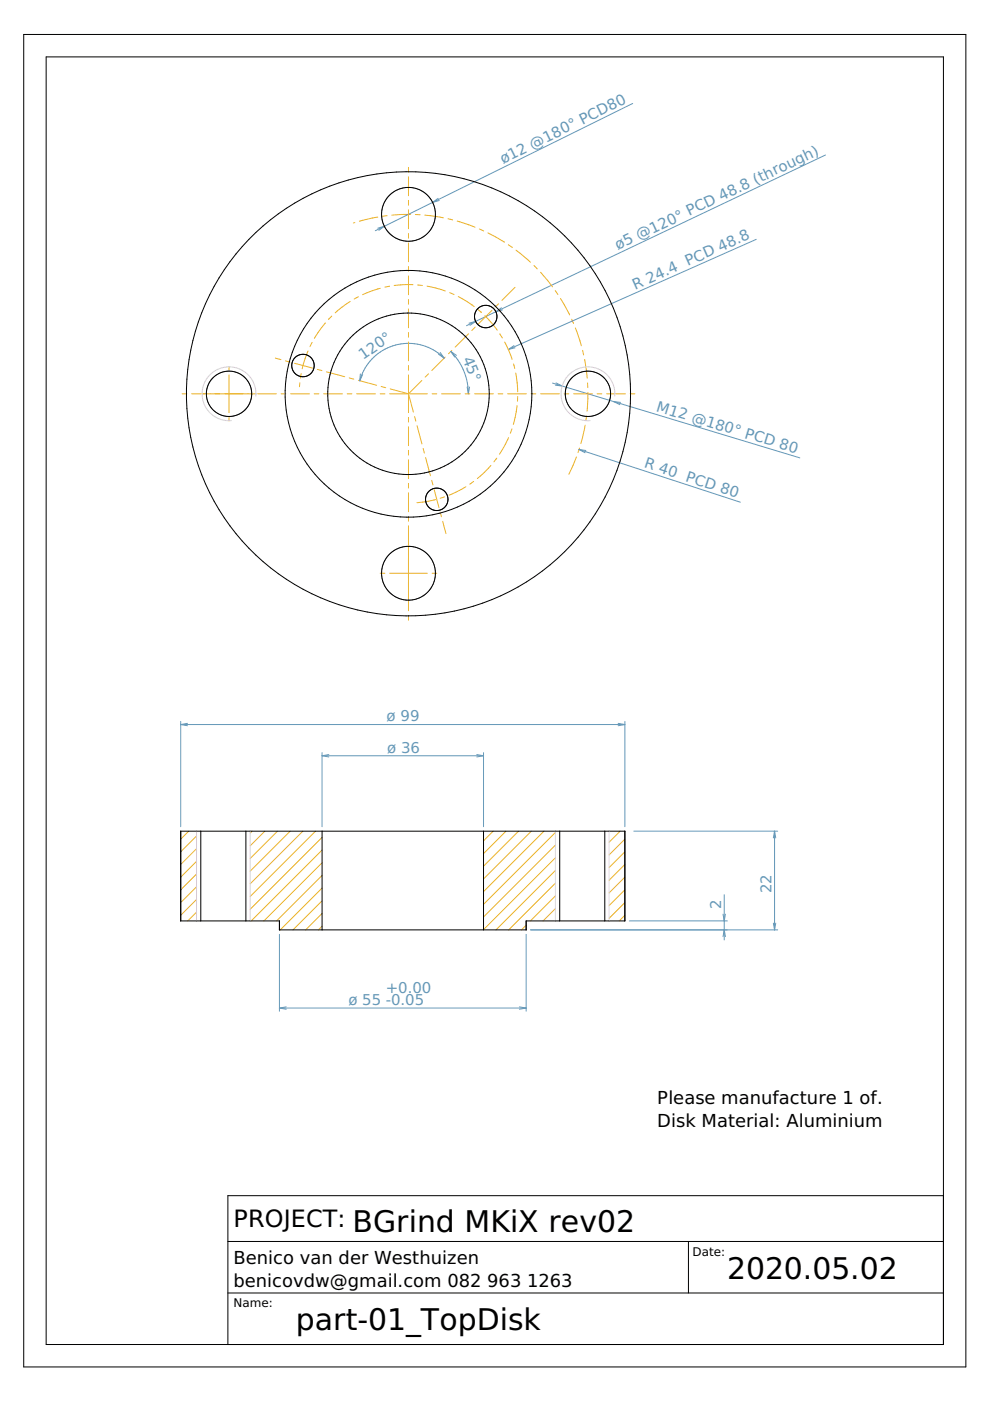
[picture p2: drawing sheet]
<svg xmlns="http://www.w3.org/2000/svg" width="210mm" height="297mm" viewBox="0 0 210 297" stroke-linecap="round" stroke-linejoin="round" font-family="sans-serif">
<g fill="none" stroke="#6498b8" stroke-width=".21">
<path d="M134.1 21.9l-42.4 21M175 32.9l-69.9 33.2M80.1 48.4l1.4-.4-1.2 .8M91.7 42.9l-12.1 6M92.9 42.1l-1.2 .8M93.1 42.5l-1.4 .4M160.3 50.7l-52.5 23.4M76.4 79.3l-.1 1.4M76.9 79.4l-.6 1.3M93 75.1l1.2 .8M93.3 74.7l.9 1.2M94.2 75.9a10.7 10.7 0 0 0-17.9 4.8"/>
<path d="M95.6 74.5a12.7 12.7 0 0 1 3.7 9M95.6 74.5l1.2 .8M95.6 74.5l.8 1.2M99.4 68.5l1.4-.4-1.1 .9M105.1 66.1l-6.2 3M106.3 65.3l-1.2 .8M106.5 65.7l-1.4 .4M109 73.3l-1.2 .8M109.2 73.7l-1.4 .4M99.1 82.1l.2 1.4M99.6 82.1l-.3 1.4M117.1 81.2l13 3.9"/>
<path d="M117.9 81.2l1.3 .6-1.4-.1M122.8 95.3l34.2 11.2M122.8 95.3l1.4 .2M122.8 95.3l1.3 .7M130.1 85.1l39.5 12M130.1 85.1l1.5 .2M130.1 85.1l1.3 .7M38.3 153v22.3M38.3 153.6h94.2M38.3 153.6l1.4 .3M39.7 153.4l-1.4 .2M68.3 159.6v15.7"/>
<path d="M69.7 160l-1.4 .2M101.1 160l1.4 .2M102.5 159.6v15.7M131.1 153.4l1.4 .2M132.5 153v22.3M132.5 153.6l-1.4 .3M68.3 160.2h34.2M68.3 160.2l1.4 .3M102.5 160.2l-1.4 .3M134.4 176.2h30.5M164.2 176.2v21M164.2 176.2l.3 1.5"/>
<path d="M164.2 176.2l-.2 1.5M59.2 198.1v16.3M111.6 198.1v16.3M112.5 197.2h52.4M133.4 195.3h20.8M153.3 198.6l.3-1.4 .2 1.4M153.3 193.8l.3 1.5 .2-1.5M153.6 189.7v9.6M164 195.7l.2 1.5M164.5 195.7l-.3 1.5M59.2 213.7h52.4M59.2 213.7l1.5 .3"/>
<path d="M60.7 213.5l-1.5 .2M110.1 213.5l1.5 .2M111.6 213.7l-1.5 .3"/>
</g>
<g fill="none" stroke="#ecb42c" stroke-width=".21">
<path d="M86.6 35.5v1M86.6 37.5v4M75.2 47.2l-.3 .1M80.1 46l-3.9 .9M82.1 45.7l-1 .2M86.6 42.5v1M86.6 44.5v4M86.6 49.5v1M86.6 51.5v4M86.6 56.5v1M86.6 58.5v4M87.1 45.5l-4 .1"/>
<path d="M88.1 45.5h1M90.1 45.6l3.9 .6M95 46.4l1 .2M96.9 46.9l3.8 1.3M101.6 48.5l.9 .5M103.5 49.4l3.4 1.9M107.8 51.9l.8 .5M108.6 52.4h.1M109.4 53l3.1 2.6M113.2 56.3l.7 .7M114.6 57.7l2.5 3.1M48.6 77.7v.8"/>
<path d="M48.6 79.5v8M58.4 75.9l1.2 .3M60.5 76.5l1 .3M62.5 77l3.8 1.1M63.9 79.2l-.2 1M65.3 74.4l-1.2 3.8M66.2 72.6l-.5 .9M67.3 78.3l1 .3M69 68.5l-2.3 3.2M69.2 78.8l3.9 1.1M70.3 67l-.7 .7M74.2 63.9l-3.1 2.4"/>
<path d="M76 62.9l-.9 .5M80.6 61.1l-3.7 1.4M82.6 60.7l-1 .2M86.6 63.5v1M86.6 65.5v4M86.6 70.5v1M86.6 72.5v4M86.6 77.5v1M86.6 79.5v8M87.6 60.4l-4 .1M88.6 60.4l1 .1M90.5 60.7l3.9 1"/>
<path d="M90.9 79.3l-.8 .7M94.4 75.7l-2.8 2.8M95.3 62l1 .4M95.8 74.3l-.7 .7M97.2 62.9l3.3 2.1M99.3 70.8l-2.8 2.8M100.8 69.4l-.8 .7M101.3 65.6l.8 .7M102.8 67l2.6 3M104.3 65.8l-2.8 2.8M105.7 64.4l-.7 .7M106 70.8h.1"/>
<path d="M106 70.8l.5 .9M107 72.5l1.6 3.7M108.9 77.2l.2 .9M109.2 60.9l-2.8 2.8M109.3 79.1l.5 4M117.7 61.6l.6 .8M118.8 63.3l2 3.5M121.2 67.7l.4 .9M122 69.5l1.3 3.8M123.5 74.3l.2 1M124 76.2l.5 4M38.6 83.5h1"/>
<path d="M40.6 83.5h13.7M48.6 88.5v.8M54.6 83.5h4M59.6 83.5h1M61.6 83.5h4M63.6 81.2l-.1 .8M66.6 83.5h1M68.6 83.5h4M73.6 83.5h1M74.1 80.1l.9 .3M75.6 83.5h4M76 80.6l3.8 1.1"/>
<path d="M80.6 83.5h1M80.8 81.9l1 .3M82.6 83.5h8M82.7 82.5l3.9 1M86.6 88.5v1M86.6 90.5v4M86.6 95.5v1M86.6 97.5v4M86.6 83.5l1 3.9M87.9 88.3l.3 1M88.4 90.3l1.1 3.8M89.4 80.7l-2.8 2.8"/>
<path d="M89.7 95.1l.3 .9M90.2 97l1.1 3.9M91.6 83.5h1M93.6 83.5h4M98.6 83.5h1M100.6 83.5h4M104.1 98.7l-2.9 2.8M105.3 97.1l-.6 .8M105.6 83.5h1M107.6 83.5h4M107.8 92.8l-1.9 3.5M108.5 90.9l-.3 1"/>
<path d="M109.6 86.1l-.8 3.9M109.6 86.1h.1M109.8 84.1l-.1 1M112.6 83.5h1M114.6 83.5h4M119.6 83.5h1M121.6 83.5h4M122.2 96.9l-1.6 3.7M122.9 95l-.4 .9M124.1 90.1l-.9 3.9M124.4 88.2l-.2 1M124.6 81.2v1"/>
<path d="M124.6 83.2l-.1 4M126.6 83.5h1M128.6 83.5h4M133.6 83.5h1M86.6 102.5v1M86.6 104.5v4M86.6 109.5v1M86.6 111.5v18M91.5 101.8l.3 1M92 103.8l1.1 3.8M92.3 105.9l-3.9 .7M93.3 108.6l.3 1"/>
<path d="M93.9 110.5l.7 2.6M94.3 105.3l-1 .4M98.8 103.2l-3.6 1.8M100.4 102.1l-.8 .6M80.6 121.5h1M82.6 121.5h8M86.6 130.5v1M91.6 121.5h1M40 176.2l-1.7 1.7M41.7 177.2l-3.4 3.4M41.7 179.9l-3.4 3.4M53.5 176.2l-.5 .4"/>
<path d="M56.1 176.2l-3.1 3.1M58.8 176.2l-5.8 5.8M61.5 176.2l-8.5 8.5M64.2 176.2l-11.2 11.2M66.9 176.2l-13.9 13.9M68.3 177.5l-15.3 15.3M104.6 176.2l-2.1 2.1M107.3 176.2l-4.8 4.8M109.9 176.2l-7.4 7.5M112.6 176.2l-10.1 10.2M115.3 176.2l-12.8 12.8M117.8 176.5l-15.3 15.2"/>
<path d="M117.8 179.2l-15.3 15.2M131.5 176.2l-2.4 2.4M132.5 177.9l-3.4 3.4M41.7 193.4l-1.9 1.9M41.7 182.6l-3.4 3.4M41.7 185.3l-3.4 3.4M41.7 188l-3.4 3.4M41.7 190.7l-3.4 3.3M68.3 188.3l-8.9 8.9M68.3 191l-6.2 6.2M68.3 193.7l-3.5 3.5M68.3 196.4l-.8 .8"/>
<path d="M68.3 180.2l-15 15.1M68.3 182.9l-12.4 12.4M68.3 185.6l-9.7 9.7M111.6 196.1l-1.1 1.1M117.8 184.6l-12.6 12.6M117.8 187.2l-9.9 10M117.8 181.9l-15.3 15.2M117.8 189.9l-5.4 5.4M117.8 192.6l-2.7 2.7M132.5 194l-1.2 1.3M132.5 180.6l-3.4 3.3M132.5 183.3l-3.4 3.3"/>
<path d="M132.5 186l-3.4 3.3M132.5 188.7l-3.4 3.3M132.5 191.4l-3.4 3.3"/>
</g>
<g fill="none" stroke="#000" stroke-width=".21">
<path d="M5 7.3h199.8v282.5h-199.8zM9.8 12.1h190.2v273h-190.2zM38.3 176.2h94.2v19.1h-20.9v1.9h-52.4v-1.9h-20.9zM42.6 176.2v19.1M52.1 176.2v19.1M68.3 176.2v21M102.5 176.2v21M118.7 176.2v19.1M128.2 176.2v19.1M200 253.5h-151.7v31.6M48.3 274.1h151.7M48.3 263.2h151.7"/>
<path d="M146 263.2v10.9"/>
<circle cx="86.6" cy="45.4" r="5.7"/>
<circle cx="64.2" cy="77.5" r="2.38"/>
<circle cx="103" cy="67.1" r="2.38"/>
<circle cx="48.6" cy="83.5" r="4.8"/>
<circle cx="86.6" cy="83.5" r="26.2"/>
<circle cx="86.6" cy="83.5" r="17.1"/>
<circle cx="86.6" cy="83.5" r="47.1"/>
<circle cx="124.7" cy="83.5" r="4.8"/>
<circle cx="92.6" cy="105.9" r="2.38"/>
<circle cx="86.6" cy="121.5" r="5.7"/>
</g>
<path d="M54.2 84a5.7 5.7 0 0 0-5.5-6.2 5.7 5.7 0 0 0-5.8 5.9 5.7 5.7 0 0 0 6.2 5.5M130.3 84a5.7 5.7 0 0 0-5.5-6.2 5.7 5.7 0 0 0-5.8 5.9 5.7 5.7 0 0 0 6.2 5.5M41.7 176.2v19.1M53 176.2v19.1M117.8 176.2v19.1M129.1 176.2v19.1" fill="none" stroke="#e4c8e0" stroke-width=".21"/>
<g font-size="6.3">
<text x="74.7" y="261.2">BGrind MKiX rev02</text>
<text x="154.2" y="271.3">2020.05.02</text>
<text x="62.7" y="281.9">part-01_TopDisk</text>
</g>
<text font-size="5.1" x="49.5" y="260.2">PROJECT:</text>
<g font-size="3.8">
<text x="139.4" y="234.1">Please manufacture 1 of.</text>
<text x="139.4" y="239">Disk Material: Aluminium</text>
<text x="49.5" y="268">Benico van der Westhuizen</text>
<text x="49.5" y="272.9">benicovdw@gmail.com 082</text>
<text x="103.3" y="272.9">963</text>
<text x="111.8" y="272.9">1263</text>
</g>
<g font-size="3.2" fill="#6498b8">
<text x="106.6" y="34.8" transform="rotate(-26 106.6 34.8)">ø12 @180° PCD80</text>
<text x="131" y="53.1" transform="rotate(-25 131 53.1)">ø5 @120° PCD 48.8 (through)</text>
<text x="134.6" y="61.4" transform="rotate(-24 134.6 61.4)">R 24.4 PCD 48.8</text>
<text x="77" y="76.3" transform="rotate(-35 77 76.3)">120°</text>
<text x="98" y="76" transform="rotate(69 98 76)">45°</text>
<text x="139" y="87.1" transform="rotate(17 139 87.1)">M12 @180° PCD 80</text>
<text x="136.4" y="99.1" transform="rotate(18 136.4 99.1)">R 40 PCD 80</text>
<text x="82" y="153">ø 99</text>
<text x="82.1" y="159.6">ø 36</text>
<text x="163.6" y="189.4" transform="rotate(-90 163.6 189.4)">22</text>
<text x="152.9" y="192.7" transform="rotate(-90 152.9 192.7)">2</text>
<text x="73.9" y="213.1">ø 55 -0.05</text>
<text x="81.8" y="210.4">+0.00</text>
</g>
<g font-size="2.5">
<text x="146.8" y="266.3">Date:</text>
<text x="49.5" y="277.1">Name:</text>
</g>
</svg>
